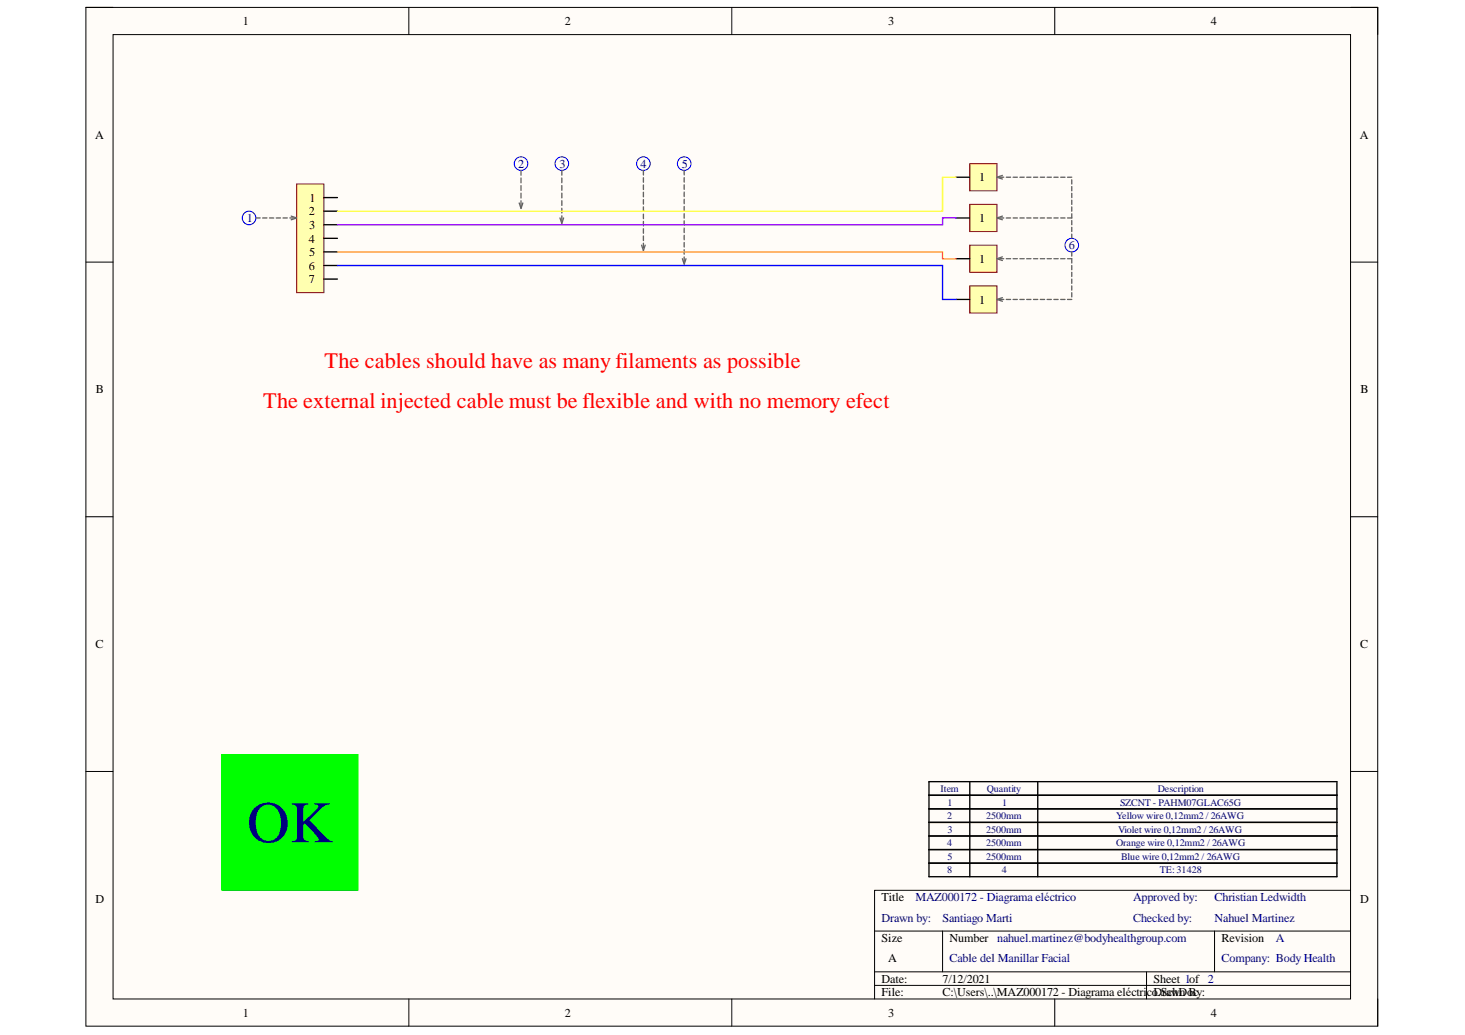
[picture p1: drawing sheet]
<svg xmlns="http://www.w3.org/2000/svg" width="297mm" height="210mm" viewBox="0 0 297 210" stroke-linecap="round" stroke-linejoin="round" font-family="sans-serif">
<path d="M17.4 1.5h261.9v206.6h-261.9z" fill-rule="evenodd" fill="#fffcf8"/>
<path d="M17.4 1.5h261.9v206.6h-261.9z" fill="none" stroke="#000" stroke-width=".2"/>
<path d="M22.9 7h250.9v195.6h-250.9z" fill-rule="evenodd" fill="#fffcf8"/>
<g fill="none" stroke="#000" stroke-width=".2">
<path d="M17.4 1.5h5.5M22.9 7h250.9v195.6h-250.9zM82.9 1.5v5.5M148.4 1.5v5.5M213.9 1.5v5.5M273.8 1.5h5.5v5.5M17.4 53.2h5.5M273.8 53.2h5.5M17.4 104.8h5.5M273.8 104.8h5.5M17.4 156.5h5.5M273.8 156.5h5.5"/>
<path d="M177.3 188.8h96.5M177.3 197.1h96.5M177.3 199.8h96.5M191.1 188.8v8.3M232.5 197.1v5.5M246.3 188.8v8.3M273.8 180.6h-96.5v22M82.9 202.6v5.5M148.4 202.6v5.5M213.9 202.6v5.5M279.3 202.6v5.5"/>
</g>
<path d="M188.4 158.5h82.7v19.3h-82.7zM196.6 158.5v19.3M210.4 158.5v19.3M188.4 161.3h82.7M188.4 164h82.7M188.4 166.8h82.7M188.4 169.5h82.7M188.4 172.3h82.7M188.4 175.1h82.7" fill="none" stroke="#000" stroke-width=".27"/>
<path d="M60.1 37.3h5.6v22.1h-5.6z" fill-rule="evenodd" fill="#ffffb0"/>
<path d="M60.1 37.3h5.6v22.1h-5.6z" fill="none" stroke="#800000" stroke-width=".2"/>
<path d="M65.7 40.1h2.7M65.7 42.8h2.7M65.7 45.6h2.7M65.7 48.3h2.7M65.7 51.1h2.7M65.7 53.8h2.7M65.7 56.6h2.7" fill="none" stroke="#000" stroke-width=".27"/>
<g fill="none" stroke="#00f" stroke-width=".2">
<circle cx="105.6" cy="33.2" r="1.38"/>
<circle cx="113.9" cy="33.2" r="1.38"/>
<circle cx="130.5" cy="33.2" r="1.38"/>
<circle cx="138.7" cy="33.2" r="1.38"/>
<circle cx="50.5" cy="44.2" r="1.38"/>
</g>
<g fill="none" stroke="#646464" stroke-width=".27">
<path d="M105.6 34.6v.9M105.6 36.1v1M105.6 37.6v1M105.6 39.2v1M113.9 34.6v.9M113.9 36.1v1M113.9 37.6v1M113.9 39.2v.9M130.5 34.6v.9M130.5 36v1M130.5 37.5v.9M130.5 39v.9"/>
<path d="M138.7 34.6v.9M138.7 36v.9M138.7 37.5v.9M138.7 38.9v1M51.9 44.2h.8M53.3 44.2h.8M54.6 44.2h.9M56 44.2h.9M57.4 44.2h.9M58.8 44.2h.8M59 43.8l1.1 .4-1.1 .4M105.3 41.2l.3 1.1 .4-1.1"/>
<path d="M105.6 40.7v1M113.5 44.2l.4 1.1 .4-1.1M113.9 40.7v1M113.9 42.2v1M113.9 43.8v.9M130.1 49.7l.4 1.1 .3-1.1M130.5 40.5v.9M130.5 41.9v1M130.5 43.4v.9M130.5 44.9v.9M130.5 46.4v.9M130.5 47.9v.9"/>
<path d="M130.5 49.3v1M138.4 52.5l.3 1.1 .4-1.1M138.7 40.4v.9M138.7 41.9v.9M138.7 43.3v.9M138.7 44.8v.9M138.7 46.3v.9M138.7 47.7v.9M138.7 49.2v.9M138.7 50.6v1M138.7 52.1v.9"/>
</g>
<path d="M45 153h27.6v27.6h-27.6z" fill-rule="evenodd" fill="#0f0"/>
<path d="M45 153h27.6v27.6h-27.6z" fill="none" stroke="#0f0" stroke-width=".2"/>
<circle cx="217.3" cy="49.7" r="1.38" fill="none" stroke="#00f" stroke-width=".2"/>
<path d="M196.6 33.2h5.5v5.5h-5.5z" fill-rule="evenodd" fill="#ffffb0"/>
<path d="M196.6 33.2h5.5v5.5h-5.5z" fill="none" stroke="#800000" stroke-width=".2"/>
<path d="M193.9 35.9h2.7" fill="none" stroke="#000" stroke-width=".27"/>
<path d="M196.6 41.4h5.5v5.6h-5.5z" fill-rule="evenodd" fill="#ffffb0"/>
<path d="M196.6 41.4h5.5v5.6h-5.5z" fill="none" stroke="#800000" stroke-width=".2"/>
<path d="M193.9 44.2h2.7" fill="none" stroke="#000" stroke-width=".27"/>
<path d="M196.6 49.7h5.5v5.5h-5.5z" fill-rule="evenodd" fill="#ffffb0"/>
<path d="M196.6 49.7h5.5v5.5h-5.5z" fill="none" stroke="#800000" stroke-width=".2"/>
<path d="M193.9 52.5h2.7" fill="none" stroke="#000" stroke-width=".27"/>
<path d="M196.6 58h5.5v5.5h-5.5z" fill-rule="evenodd" fill="#ffffb0"/>
<path d="M196.6 58h5.5v5.5h-5.5z" fill="none" stroke="#800000" stroke-width=".2"/>
<path d="M193.9 60.7h2.7" fill="none" stroke="#000" stroke-width=".27"/>
<g fill="none" stroke="#646464" stroke-width=".27">
<path d="M202.7 35.9h.8M203.2 35.6l-1.1 .3 1.1 .4M204 35.9h.9M205.4 35.9h.9M206.8 35.9h.9M208.2 35.9h.8M209.6 35.9h.8M210.9 35.9h.9M212.3 35.9h.9M213.7 35.9h.8M215.1 35.9h.8M216.4 35.9h.9"/>
<path d="M217.3 36.5v.8M217.3 37.8v.9M217.3 39.2v.9M202.7 44.2h.8M202.7 52.5h.8M203.2 43.8l-1.1 .4 1.1 .4M203.2 52.1l-1.1 .4 1.1 .3M204 44.2h.9M204 52.5h.9M205.4 44.2h.9M205.4 52.5h.9M206.8 44.2h.9"/>
<path d="M206.8 52.5h.9M208.2 44.2h.8M208.2 52.5h.8M209.6 44.2h.8M209.6 52.5h.8M210.9 44.2h.9M210.9 52.5h.9M212.3 44.2h.9M212.3 52.5h.9M213.7 44.2h.8M213.7 52.5h.8M215.1 44.2h.8"/>
<path d="M215.1 52.5h.8M216.4 52.5h.9v.8M217.3 40.6v.8M217.3 42v.8M217.3 43.3v.9h-.9M217.3 44.7v.9M217.3 46.1v.9M217.3 47.5v.8M217.3 51.1v.8M217.3 53.9v.8M217.3 55.2v.9M217.3 56.6v.9"/>
<path d="M217.3 58v.8M217.3 59.4v.8M202.7 60.7h.8M203.2 60.4l-1.1 .3 1.1 .4M204 60.7h.9M205.4 60.7h.9M206.8 60.7h.9M208.2 60.7h.8M209.6 60.7h.8M210.9 60.7h.9M212.3 60.7h.9M213.7 60.7h.8"/>
<path d="M215.1 60.7h.8M216.4 60.7h.9"/>
</g>
<path d="M193.9 44.2h-2.8v1.4h-122.7" fill="none" stroke="#90f" stroke-width=".27"/>
<path d="M68.4 53.9h122.7v6.8h2.8" fill="none" stroke="#00f" stroke-width=".27"/>
<path d="M68.4 51.1h122.7v1.4h2.8" fill="none" stroke="#f90" stroke-width=".27"/>
<path d="M193.9 35.9h-2.8v6.9h-122.7" fill="none" stroke="#ff0" stroke-width=".27"/>
<text font-size="11.9" fill="#000080" x="50.1" y="170.8">OK</text>
<g font-size="4.5" fill="#f00">
<text x="65.8" y="74.5">The cables should have as many filaments as possible</text>
<text x="53.4" y="82.8">The external injected cable must be flexible and with no memory efect</text>
</g>
<g font-size="2.5">
<text x="49.2" y="5.1">1</text>
<text x="114.5" y="5.1">2</text>
<text x="180.1" y="5.1">3</text>
<text x="245.5" y="5.1">4</text>
<text x="19.3" y="28.1">A</text>
<text x="275.7" y="28.1">A</text>
<text x="62.8" y="40.9">1</text>
<text x="198.5" y="36.8">1</text>
<text x="62.6" y="43.7">2</text>
<text x="62.7" y="46.4">3</text>
<text x="198.5" y="45.1">1</text>
<text x="62.6" y="49.2">4</text>
<text x="62.7" y="51.9">5</text>
<text x="198.5" y="53.3">1</text>
<text x="62.6" y="54.7">6</text>
<text x="62.6" y="57.5">7</text>
<text x="198.5" y="61.6">1</text>
<text x="19.5" y="79.8">B</text>
<text x="275.9" y="79.8">B</text>
<text x="19.4" y="131.5">C</text>
<text x="275.8" y="131.5">C</text>
<text x="19.4" y="183.1">D</text>
<text x="178.7" y="182.8">Title</text>
<text x="275.8" y="183.1">D</text>
<text x="178.7" y="191">Size</text>
<text x="192.5" y="191">Number nahuel.martinez@bodyhealthgroup.com</text>
<text x="247.7" y="191">Revision</text>
<text x="180.1" y="195.2">A</text>
<text x="178.7" y="199.3">Date:</text>
<text x="178.7" y="202.1">File:</text>
<text x="191.1" y="199.3">7/12/2021</text>
<text x="191.1" y="202.1">C:\Users\..\MAZ000172 - Diagrama eléctricoDrawn By:</text>
<text x="233.9" y="199.3">Sheet 1of 2</text>
<text x="234.8" y="202.1">.SchDoc</text>
<text x="49.2" y="206.2">1</text>
<text x="114.5" y="206.2">2</text>
<text x="180.1" y="206.2">3</text>
<text x="245.5" y="206.2">4</text>
</g>
<g font-size="2.5" fill="#000080">
<text x="105.1" y="34.1">2</text>
<text x="113.4" y="34.1">3</text>
<text x="129.8" y="34.1">4</text>
<text x="138.2" y="34.1">5</text>
<text x="50.1" y="45.1">1</text>
<text x="216.7" y="50.5">6</text>
<text x="185.6" y="182.8">MAZ000172 - Diagrama eléctrico</text>
<text x="229.8" y="182.8">Approved by:</text>
<text x="246.2" y="182.8">Christian Ledwidth</text>
<text x="178.7" y="187">Drawn by:</text>
<text x="191.1" y="187">Santiago Marti</text>
<text x="229.8" y="187">Checked by:</text>
<text x="246.2" y="187">Nahuel Martinez</text>
<text x="258.7" y="191">A</text>
<text x="192.5" y="195.2">Cable del Manillar Facial</text>
<text x="247.7" y="195.2">Company: Body Health</text>
</g>
<g font-size="2" fill="#000080">
<text x="190.7" y="160.6">Item</text>
<text x="200.1" y="160.6">Quantity</text>
<text x="234.7" y="160.6">Description</text>
<text x="192" y="166.1">2</text>
<text x="192.1" y="163.4">1</text>
<text x="200" y="166.1">2500mm</text>
<text x="203.2" y="163.4">1</text>
<text x="226.3" y="166.1">Yellow wire 0,12mm2 / 26AWG</text>
<text x="227.1" y="163.4">SZCNT - PAHM07GLAC65G</text>
<text x="192" y="171.6">4</text>
<text x="192.1" y="168.9">3</text>
<text x="200" y="168.9">2500mm</text>
<text x="200" y="171.6">2500mm</text>
<text x="226.3" y="171.6">Orange wire 0,12mm2 / 26AWG</text>
<text x="226.7" y="168.9">Violet wire 0,12mm2 / 26AWG</text>
<text x="192" y="177.1">8</text>
<text x="192.1" y="174.4">5</text>
<text x="200" y="174.4">2500mm</text>
<text x="203.1" y="177.1">4</text>
<text x="227.3" y="174.4">Blue wire 0,12mm2 / 26AWG</text>
<text x="235.2" y="177.1">TE: 31428</text>
</g>
</svg>
